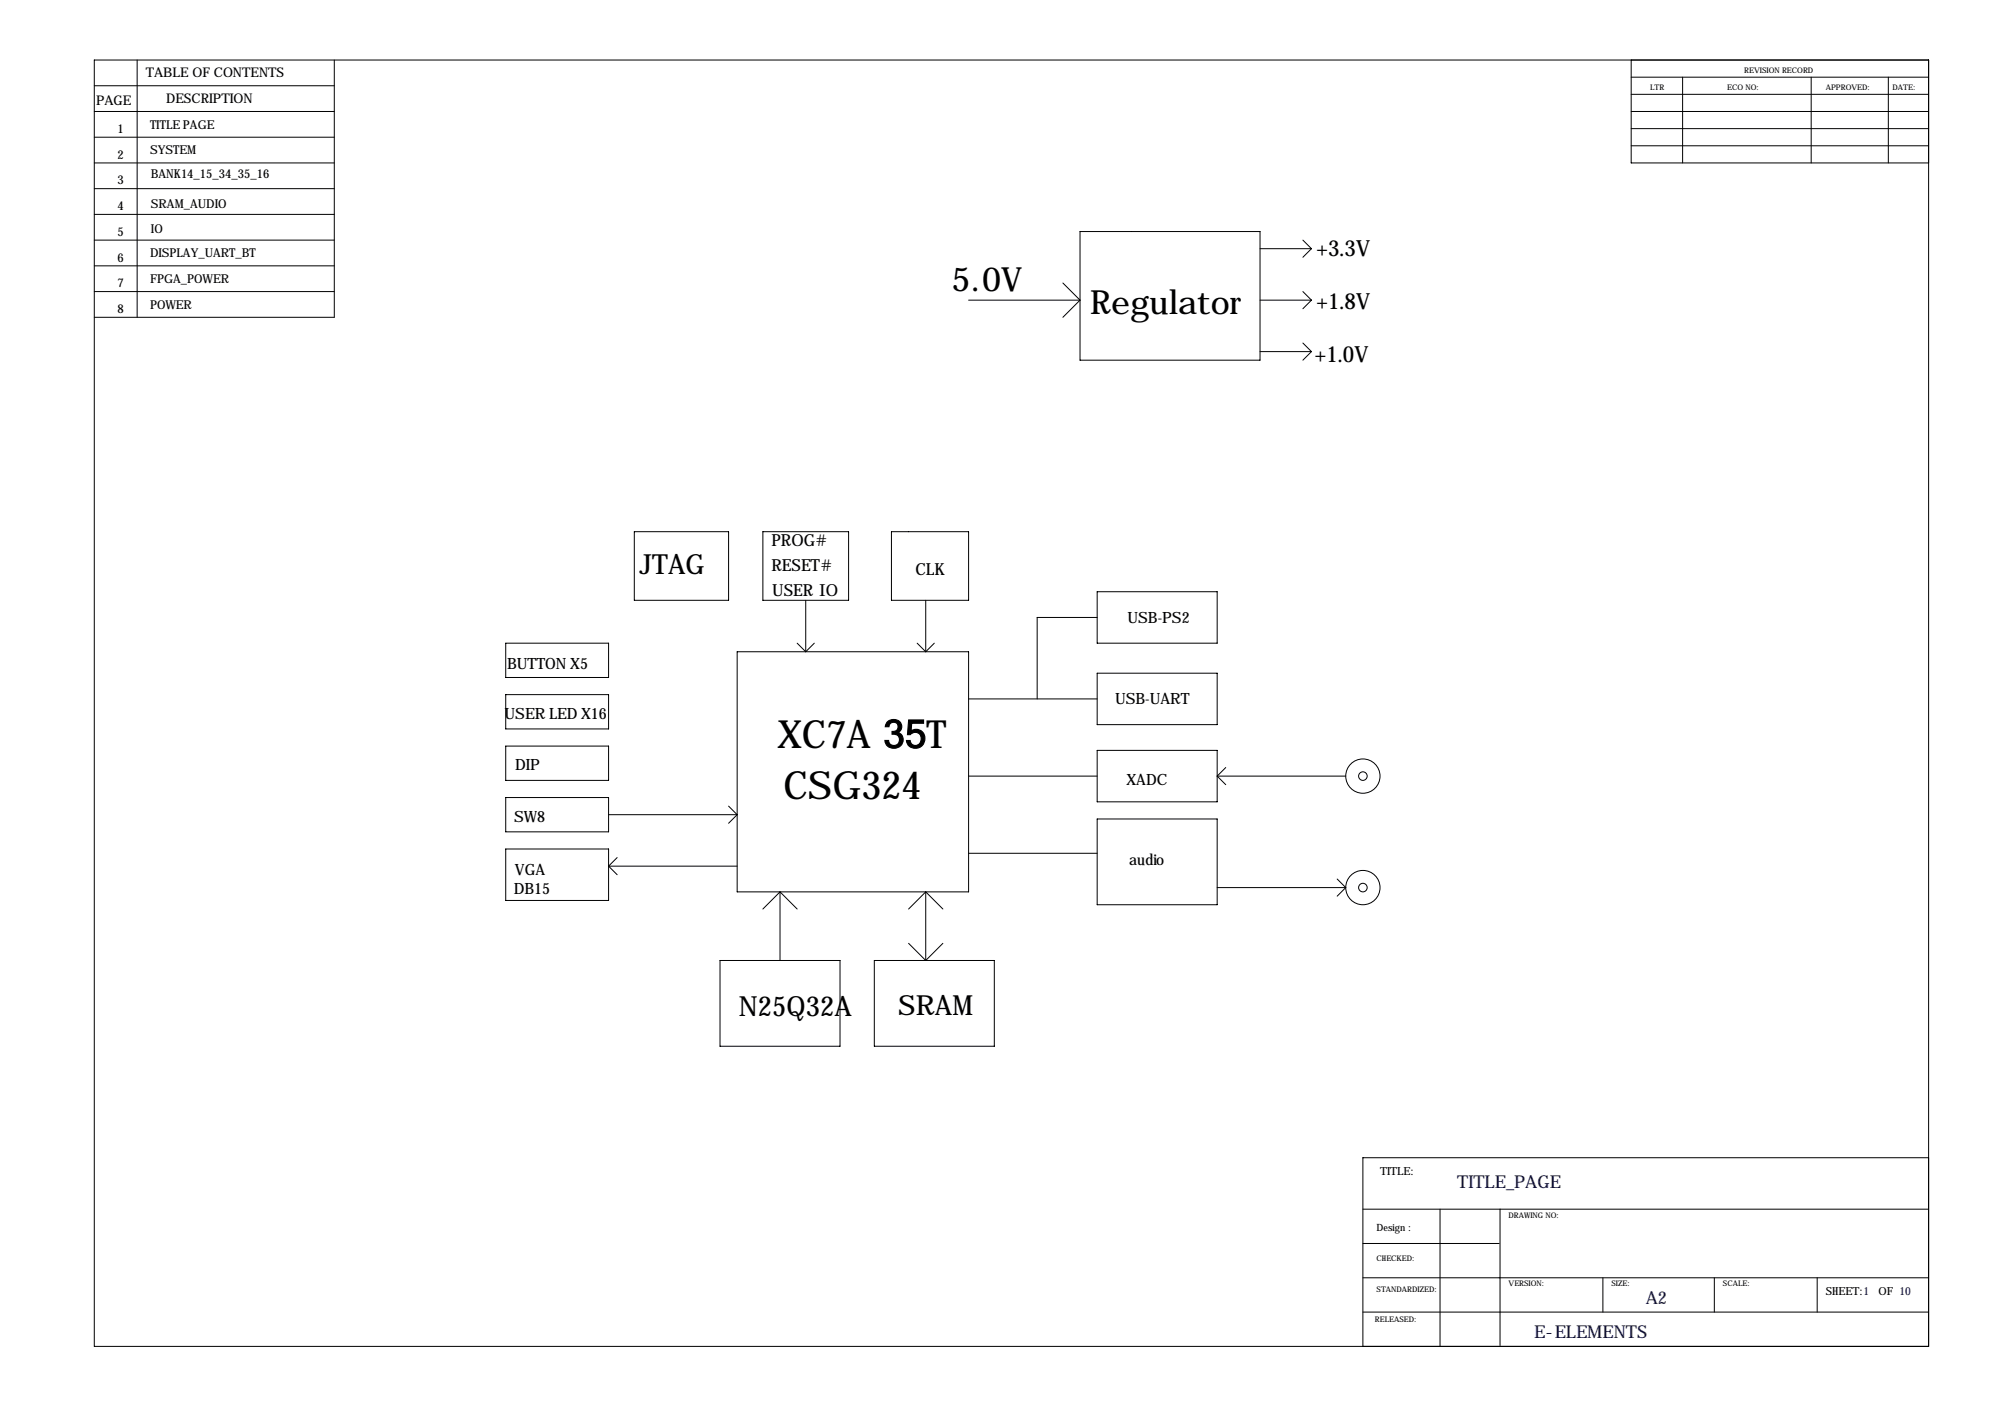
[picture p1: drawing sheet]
<svg xmlns="http://www.w3.org/2000/svg" width="594mm" height="419mm" viewBox="0 0 594 419" stroke-linecap="round" stroke-linejoin="round" font-family="sans-serif">
<g fill="none" stroke="#000" stroke-width=".3">
<path d="M27.9 17.8h543.6v381h-543.6zM40.6 17.8v76.2M99.1 17.8v76.2h-71.2M483.4 17.8v30.5h88.1M27.9 33h71.2M27.9 25.4h71.2M483.4 22.9h88.1M483.4 27.9h88.1M483.4 33h88.1M483.4 38.1h88.1M498.6 22.9v25.4M536.7 22.9v25.4"/>
<path d="M559.6 22.9v25.4M27.9 48.3h71.2M27.9 55.9h71.2M27.9 40.6h71.2M483.4 43.2h88.1M27.9 78.7h71.2M27.9 63.5h71.2M27.9 71.1h71.2M320 68.6h53.4v38.1h-53.4zM373.4 73.7h15.2M386.1 71.1l2.5 2.6M388.6 73.7l-2.5 2.5"/>
<path d="M27.9 86.4h71.2M287 88.9h33M315 83.8l5 5.1M320 88.9l-5 5.1M373.4 88.9h15.2M386.1 86.4l2.5 2.5M388.6 88.9l-2.5 2.5M373.4 104.1h15.2M386.1 101.6l2.5 2.5M388.6 104.1l-2.5 2.6M188 157.5h27.9v20.3h-27.9zM226.1 157.5h25.4v20.3h-25.4z"/>
<path d="M264.2 157.5h22.8v20.3h-22.8zM238.8 177.8v15.2M274.3 177.8v15.2M325.1 175.3h35.6v15.2h-35.6zM149.9 190.5h30.4v10.2h-30.4zM218.4 193h68.6v71.2h-68.6zM236.2 190.5l2.6 2.5M241.3 190.5l-2.5 2.5M271.8 190.5l2.5 2.5M276.9 190.5l-2.6 2.5M325.1 199.4h35.6v15.2h-35.6zM325.1 182.9h-17.8v24.1"/>
<path d="M149.9 205.7h30.4v10.2h-30.4zM287 207h38.1M149.9 221h30.4v10.1h-30.4zM149.9 236.2h30.4v10.2h-30.4zM215.9 238.8l2.5 2.5M287 229.9h38.1M325.1 222.2h35.6v15.3h-35.6zM360.7 229.9l2.5 2.5M360.7 229.9h38.1M363.2 227.3l-2.5 2.6M149.9 251.5h30.4v15.2h-30.4zM180.3 241.3h38.1"/>
<path d="M180.3 256.5h38.1M180.3 256.5l2.6 2.6M182.9 254l-2.6 2.5M218.4 241.3l-2.5 2.5M287 252.7h38.1M325.1 242.6h35.6v25.4h-35.6zM231.1 264.2l-5 5M231.1 264.2l5.1 5M231.1 264.2v20.3M269.2 279.4l5.1 5.1M274.3 264.2v20.3M274.3 264.2l-5.1 5"/>
<path d="M274.3 264.2l5.1 5M279.4 279.4l-5.1 5.1M360.7 262.9h38.1M396.2 260.4l2.6 2.5M398.8 262.9l-2.6 2.5M213.4 284.5h35.5v25.4h-35.5zM259.1 284.5h35.5v25.4h-35.5zM403.9 358.1h167.6M426.7 358.1v40.7M444.5 358.1v40.4M571.5 342.9h-167.6v55.9M403.9 378.5h167.6"/>
<path d="M403.9 368.3h40.3M475 378.5v10.1M508 378.5v10.1M538.5 378.5v10.1M403.9 388.6h167.6"/>
<circle cx="403.9" cy="229.9" r="5.1"/>
<circle cx="403.9" cy="229.9" r="1.27"/>
<circle cx="403.9" cy="262.9" r="5.1"/>
<circle cx="403.9" cy="262.9" r="1.27"/>
</g>
<g font-size="11.5">
<text x="230.4" y="221.5">XC7A 35T</text>
<text x="232.2" y="236.7">CSG324</text>
</g>
<g font-size="9.9">
<text x="281.9" y="86.1">5.0V</text>
<text x="323.1" y="93">Regulator</text>
</g>
<g font-size="8.2">
<text x="189.5" y="169.9">JTAG</text>
<text x="218.9" y="301">N25Q32A</text>
<text x="266.2" y="300.5">SRAM</text>
</g>
<g font-size="6.6">
<text x="390.1" y="75.7">+3.3V</text>
<text x="390.1" y="91.4">+1.8V</text>
<text x="389.6" y="107.2">+1.0V</text>
</g>
<g font-size="5.3" fill="#000080">
<text x="431.8" y="351.8">TITLE_PAGE</text>
<text x="487.7" y="386.1">A2</text>
<text x="454.7" y="396.2">E-ELEMENTS</text>
</g>
<g font-size="4.9">
<text x="228.6" y="161.8">PROG#</text>
<text x="228.6" y="169.2">RESET#</text>
<text x="271.3" y="170.2">CLK</text>
<text x="228.9" y="176.5">USER IO</text>
</g>
<g font-size="4.6">
<text x="334.1" y="184.4">USB-PS2</text>
<text x="150.3" y="198.1">BUTTON X5</text>
<text x="330.4" y="208.5">USB-UART</text>
<text x="149.5" y="212.9">USER LED X16</text>
<text x="152.6" y="228.1">DIP</text>
<text x="333.8" y="232.4">XADC</text>
<text x="152.3" y="243.3">SW8</text>
<text x="334.6" y="256.3">audio</text>
<text x="152.6" y="259.1">VGA</text>
<text x="152.3" y="264.7">DB15</text>
</g>
<g font-size="4">
<text x="43.2" y="22.9">TABLE OF CONTENTS</text>
<text x="28.4" y="31">PAGE</text>
<text x="49.3" y="30.5">DESCRIPTION</text>
</g>
<g font-size="3.6">
<text x="34.8" y="39.4">1</text>
<text x="44.4" y="38.1">TITLE PAGE</text>
<text x="34.8" y="47">2</text>
<text x="44.4" y="45.7">SYSTEM</text>
<text x="44.7" y="52.8">BANK14_15_34_35_16</text>
<text x="34.8" y="54.6">3</text>
<text x="34.8" y="62.2">4</text>
<text x="44.7" y="61.5">SRAM_AUDIO</text>
<text x="34.8" y="69.9">5</text>
<text x="44.7" y="69.1">IO</text>
<text x="34.8" y="77.5">6</text>
<text x="44.4" y="76.2">DISPLAY_UART_BT</text>
<text x="44.4" y="83.8">FPGA_POWER</text>
<text x="34.8" y="85.1">7</text>
<text x="34.8" y="92.7">8</text>
<text x="44.4" y="91.4">POWER</text>
</g>
<g font-size="3.3">
<text x="408.9" y="348">TITLE:</text>
<text x="541" y="383.5">SHEET:1</text>
<text x="556.7" y="383.5">OF 10</text>
</g>
<text font-size="3" x="407.9" y="364.7">Design :</text>
<g font-size="2.3">
<text x="516.9" y="21.6">REVISION RECORD</text>
<text x="489" y="26.7">LTR</text>
<text x="511.8" y="26.7">ECO NO:</text>
<text x="541" y="26.7">APPROVED:</text>
<text x="560.8" y="26.7">DATE:</text>
<text x="447" y="360.7">DRAWING NO:</text>
<text x="407.9" y="373.4">CHECKED:</text>
<text x="407.9" y="382.5">STANDARDIZED:</text>
<text x="447" y="381">VERSION:</text>
<text x="477.5" y="381">SIZE:</text>
<text x="510.5" y="381">SCALE:</text>
<text x="407.4" y="391.7">RELEASED:</text>
</g>
</svg>
